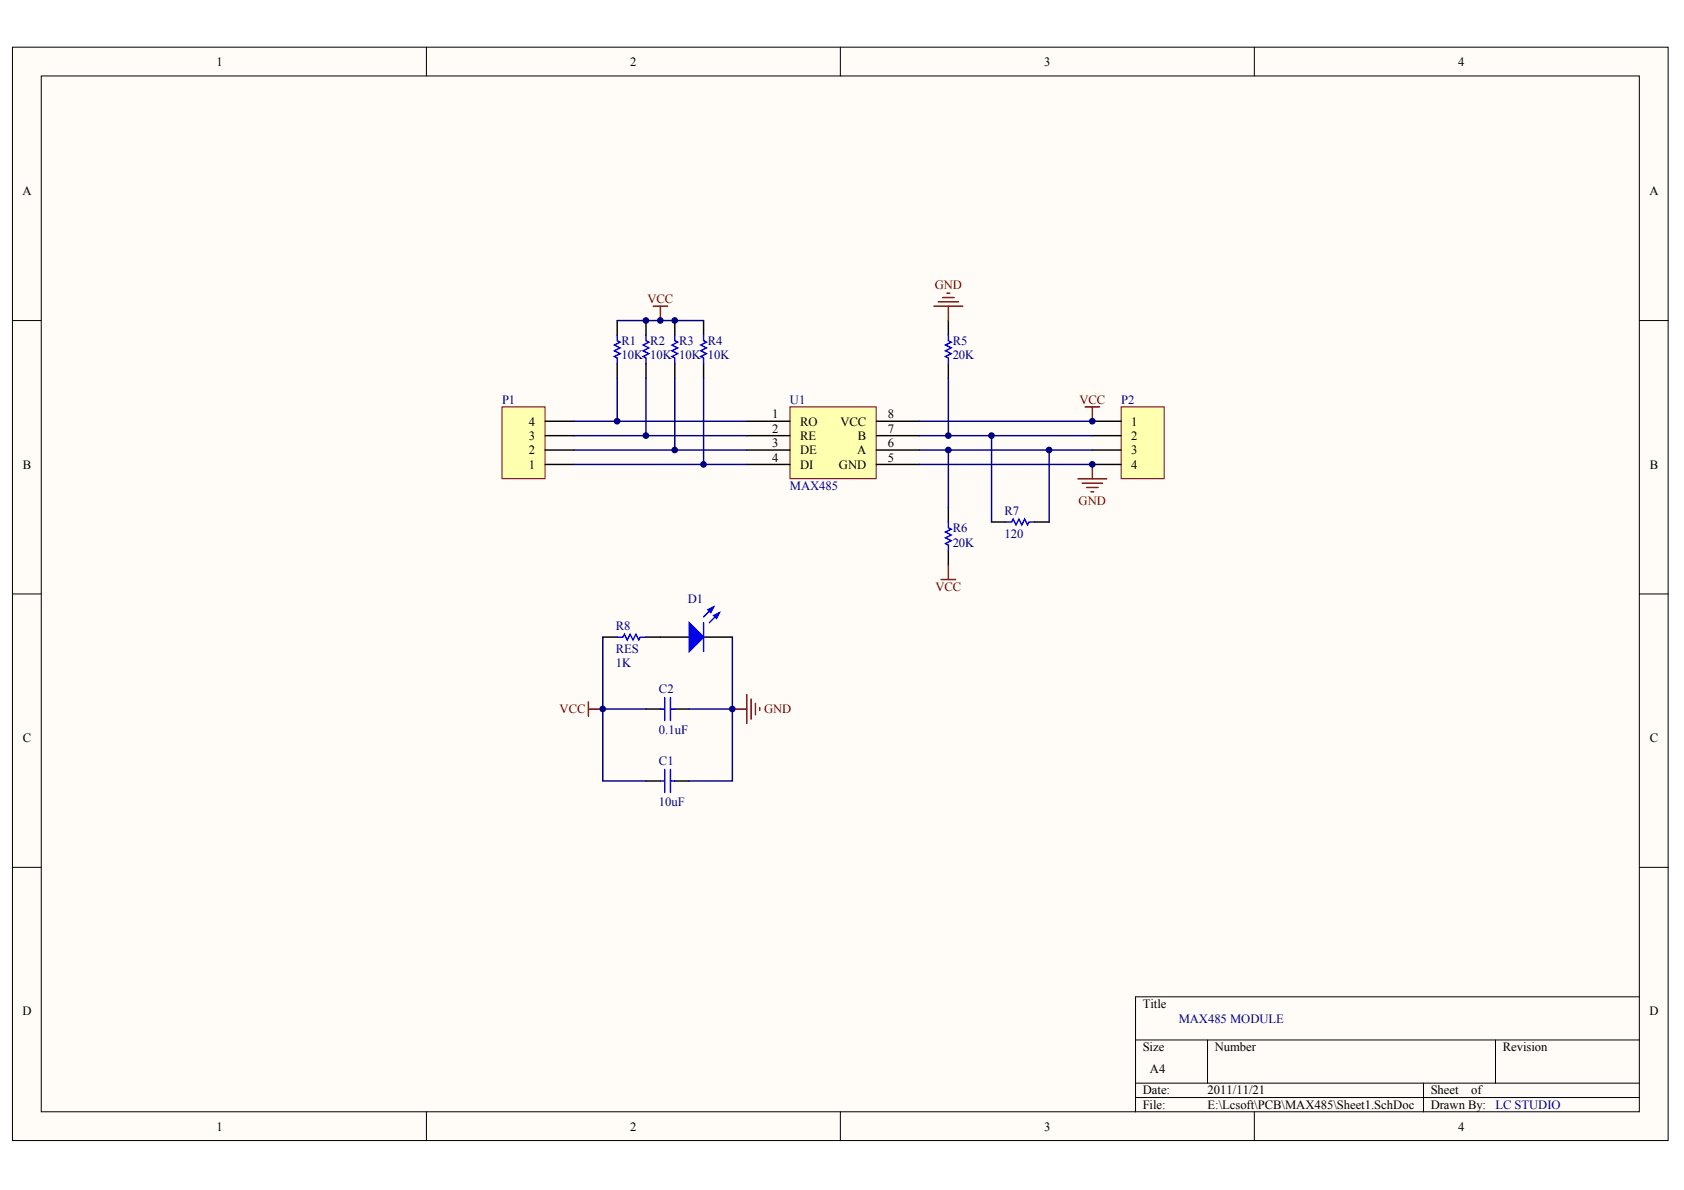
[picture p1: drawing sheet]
<svg xmlns="http://www.w3.org/2000/svg" width="297mm" height="210mm" viewBox="0 0 297 210" stroke-linecap="round" stroke-linejoin="round" font-family="sans-serif">
<g fill="#fffcf8" stroke="#000" stroke-width=".18">
<path d="M2.2 8.3h292v192.9h-292z"/>
<path d="M7.3 13.4h281.9v182.7h-281.9z"/>
</g>
<g fill="none" stroke="#000" stroke-width=".18">
<path d="M75.2 8.3v5.1M148.2 8.3v5.1M221.2 8.3v5.1M2.2 56.5h5.1M289.2 56.5h5.1M2.2 104.8h5.1M289.2 104.8h5.1M2.2 153h5.1M289.2 153h5.1M289.2 175.8h-88.9v20.3M75.2 196.1v5.1M148.2 196.1v5.1"/>
<path d="M200.3 183.4h88.9M200.3 191.1h88.9M200.3 193.6h88.9M213 183.4v7.7M221.2 196.1v5.1M251.1 191.1v5M263.8 183.4v7.7"/>
</g>
<path d="M139.3 71.8h15.3v12.6h-15.3z" fill="#ffffb0" stroke="#800000" stroke-width=".18"/>
<path d="M131.7 74.3h7.6M131.7 76.8h7.6M131.7 79.4h7.6M154.6 74.3h7.6M154.6 76.8h7.6M154.6 79.4h7.6M131.7 81.9h7.6M154.6 81.9h7.6" fill="none" stroke="#000" stroke-width=".25"/>
<path d="M88.5 71.8h7.6v12.6h-7.6z" fill="#ffffb0" stroke="#800000" stroke-width=".18"/>
<path d="M96.2 79.4h5M96.2 76.8h5M96.2 74.3h5M96.2 81.9h5" fill="none" stroke="#000" stroke-width=".25"/>
<path d="M197.8 71.8h7.6v12.6h-7.6z" fill="#ffffb0" stroke="#800000" stroke-width=".18"/>
<g fill="none" stroke="#000" stroke-width=".25">
<path d="M108.9 56.5v2.6M113.9 56.5v2.6M119 56.5v2.6M124.1 56.5v2.6M167.3 56.5v2.6M108.9 64.2v2.5M113.9 64.2v2.5M119 64.2v2.5M124.1 64.2v2.5M167.3 64.2v2.5M192.7 74.3h5.1M192.7 76.8h5.1"/>
<path d="M192.7 79.4h5.1M167.3 89.5v2.6M167.3 97.2v2.5M174.9 92.1h2.5M182.5 92.1h2.6M192.7 81.9h5.1M106.3 112.4h2.6M113.9 112.4h7.7M124.1 112.4h5.1M113.9 125.1h2.6M113.9 137.8h2.6M119 125.1h2.6"/>
<path d="M119 137.8h2.6"/>
</g>
<g fill="none" stroke="#000080" stroke-width=".25">
<path d="M108.9 56.5h15.2M101.2 74.3h30.5M101.2 76.8h30.5M101.2 79.4h30.5M108.9 66.7v7.6M113.9 66.7v10.1M119 66.7v12.7M124.1 66.7v15.2M162.2 74.3h30.5M162.2 76.8h30.5M162.2 79.4h30.5M167.3 66.7v10.1"/>
<path d="M167.3 79.4v10.1M174.9 76.8v15.3M185.1 79.4v12.7M101.2 81.9h30.5M162.2 81.9h30.5M106.3 112.4v25.4h7.6M129.2 112.4v25.4h-7.6M106.3 125.1h7.6M121.6 125.1h7.6"/>
</g>
<g fill="none" stroke="#00f" stroke-width=".25">
<path d="M108.9 59.1v1l.5 .3-1 .5 1 .5-1 .5 1 .5-1 .5 .5 .2v1.1M113.9 59.1v1l.6 .3-1.1 .5 1.1 .5-1.1 .5 1.1 .5-1.1 .5 .5 .2v1.1M119 59.1v1l.5 .3-1 .5 1 .5-1 .5 1 .5-1 .5 .5 .2v1.1M124.1 59.1v1l.5 .3-1 .5 1 .5-1 .5 1 .5-1 .5 .5 .2v1.1M167.3 59.1v1l.5 .3-1 .5 1 .5-1 .5 1 .5-1 .5 .5 .2v1.1M167.3 92.1v1l.5 .2-1 .6 1 .5-1 .5 1 .5-1 .5 .5 .2v1.1M177.4 92.1h1.1l.2-.5 .5 1 .5-1 .5 1 .5-1 .5 1 .3-.5h1M108.9 112.4h1l.2-.5 .5 1 .6-1 .5 1 .5-1 .5 1 .2-.5h1M124.1 109.8v5.1M125.9 107l-1.8 1.8M126.9 108.1l-1.8 1.7M116.5 125.1h.7"/>
<path d="M116.5 137.8h.7M117.2 123v4.1M117.2 135.7v4.1M118.3 123v4.1M118.3 135.7v4.1M118.3 125.1h.7M118.3 137.8h.7"/>
</g>
<g fill="none" stroke="#800000" stroke-width=".25">
<path d="M115.2 54h2.6M116.5 54v2.5M164.7 54h5.1M165.5 53.2h3.6M166.3 52.5h2M167 51.7h.5M167.3 54v2.5M191.4 71.8h2.5M192.7 71.8v2.5M167.3 99.7v2.5M190.1 84.5h5.1M190.9 85.2h3.6"/>
<path d="M191.7 86h2M192.4 86.7h.5M192.7 81.9v2.6M166 102.2h2.5M103.8 123.8v2.5M103.8 125.1h2.5M129.2 125.1h2.5M131.7 122.5v5.1M132.5 123.3v3.5M133.2 124.1v2M134 124.8v.5"/>
</g>
<g fill="#00f" stroke="#00f" stroke-width=".25">
<path d="M121.6 109.8l2.5 2.6-2.5 2.5z"/>
<path d="M125.9 108.6l1-.5-.5 1z"/>
<path d="M124.9 107.6l1-.6-.5 1.1z"/>
</g>
<g fill="#000080" stroke="#000080" stroke-width=".18">
<circle cx="106.3" cy="125.1" r=".5"/>
<circle cx="108.9" cy="74.3" r=".5"/>
<circle cx="113.9" cy="76.8" r=".5"/>
<circle cx="113.9" cy="56.5" r=".5"/>
<circle cx="116.5" cy="56.5" r=".5"/>
<circle cx="119" cy="79.4" r=".5"/>
<circle cx="119" cy="56.5" r=".5"/>
<circle cx="124.1" cy="81.9" r=".5"/>
<circle cx="129.2" cy="125.1" r=".5"/>
<circle cx="167.3" cy="79.4" r=".5"/>
<circle cx="167.3" cy="76.8" r=".5"/>
<circle cx="174.9" cy="76.8" r=".5"/>
<circle cx="185" cy="79.4" r=".5"/>
<circle cx="192.7" cy="81.9" r=".5"/>
<circle cx="192.7" cy="74.3" r=".5"/>
</g>
<g font-size="2.2">
<text x="38.2" y="11.6">1</text>
<text x="111.2" y="11.6">2</text>
<text x="184.2" y="11.6">3</text>
<text x="257.2" y="11.6">4</text>
<text x="4" y="34.4">A</text>
<text x="290.9" y="34.4">A</text>
<text x="93.3" y="77.6">3</text>
<text x="93.3" y="75.1">4</text>
<text x="136.2" y="73.8">1</text>
<text x="136.2" y="76.4">2</text>
<text x="141.1" y="75.1">RO</text>
<text x="141.1" y="77.6">RE</text>
<text x="148.2" y="75.1">VCC</text>
<text x="151.3" y="77.6">B</text>
<text x="156.6" y="76.4">7</text>
<text x="156.6" y="73.8">8</text>
<text x="199.5" y="75.1">1</text>
<text x="199.5" y="77.6">2</text>
<text x="4" y="82.6">B</text>
<text x="93.3" y="82.7">1</text>
<text x="93.3" y="80.2">2</text>
<text x="136.2" y="78.9">3</text>
<text x="136.2" y="81.4">4</text>
<text x="141.1" y="80.2">DE</text>
<text x="141.1" y="82.7">DI</text>
<text x="148" y="82.7">GND</text>
<text x="151.2" y="80.2">A</text>
<text x="156.6" y="81.4">5</text>
<text x="156.6" y="78.9">6</text>
<text x="199.5" y="80.2">3</text>
<text x="199.5" y="82.7">4</text>
<text x="291" y="82.6">B</text>
<text x="4" y="130.9">C</text>
<text x="291" y="130.9">C</text>
<text x="4" y="179.1">D</text>
<text x="201.6" y="177.8">Title</text>
<text x="290.9" y="179.1">D</text>
<text x="201.6" y="185.4">Size</text>
<text x="214.3" y="185.4">Number</text>
<text x="265.1" y="185.4">Revision</text>
<text x="202.8" y="189.2">A4</text>
<text x="201.6" y="193">Date:</text>
<text x="201.6" y="195.6">File:</text>
<text x="213" y="193">2011/11/21</text>
<text x="213" y="195.6">E:\Lcsoft\PCB\MAX485\Sheet1.SchDoc</text>
<text x="252.4" y="193">Sheet</text>
<text x="252.4" y="195.6">Drawn By:</text>
<text x="259.5" y="193">of</text>
<text x="38.2" y="199.4">1</text>
<text x="111.2" y="199.4">2</text>
<text x="184.2" y="199.4">3</text>
<text x="257.2" y="199.4">4</text>
</g>
<g font-size="2.2" fill="#800000">
<text x="114.2" y="53.5">VCC</text>
<text x="164.9" y="51">GND</text>
<text x="190.4" y="71.3">VCC</text>
<text x="190.3" y="89">GND</text>
<text x="165" y="104.2">VCC</text>
<text x="98.7" y="125.8">VCC</text>
<text x="134.8" y="125.8">GND</text>
</g>
<g font-size="2.2" fill="#000080">
<text x="109.6" y="60.9">R1</text>
<text x="109.6" y="63.4">10K 10K 10K 10K</text>
<text x="114.7" y="60.9">R2</text>
<text x="119.8" y="60.9">R3</text>
<text x="124.9" y="60.9">R4</text>
<text x="168" y="60.9">R5</text>
<text x="168" y="63.4">20K</text>
<text x="88.5" y="71.3">P1</text>
<text x="139.3" y="71.3">U1</text>
<text x="197.8" y="71.3">P2</text>
<text x="139.3" y="86.5">MAX485</text>
<text x="168" y="93.9">R6</text>
<text x="177.2" y="90.8">R7</text>
<text x="177.2" y="94.9">120</text>
<text x="168" y="96.4">20K</text>
<text x="121.3" y="106.3">D1</text>
<text x="108.6" y="111.1">R8</text>
<text x="108.6" y="117.7">1K</text>
<text x="108.6" y="115.2">RES</text>
<text x="116.2" y="122.3">C2</text>
<text x="116.2" y="129.4">0.1uF</text>
<text x="116.2" y="135">C1</text>
<text x="116.2" y="142.1">10uF</text>
<text x="207.9" y="180.4">MAX485 MODULE</text>
<text x="263.8" y="195.6">LC STUDIO</text>
</g>
</svg>
